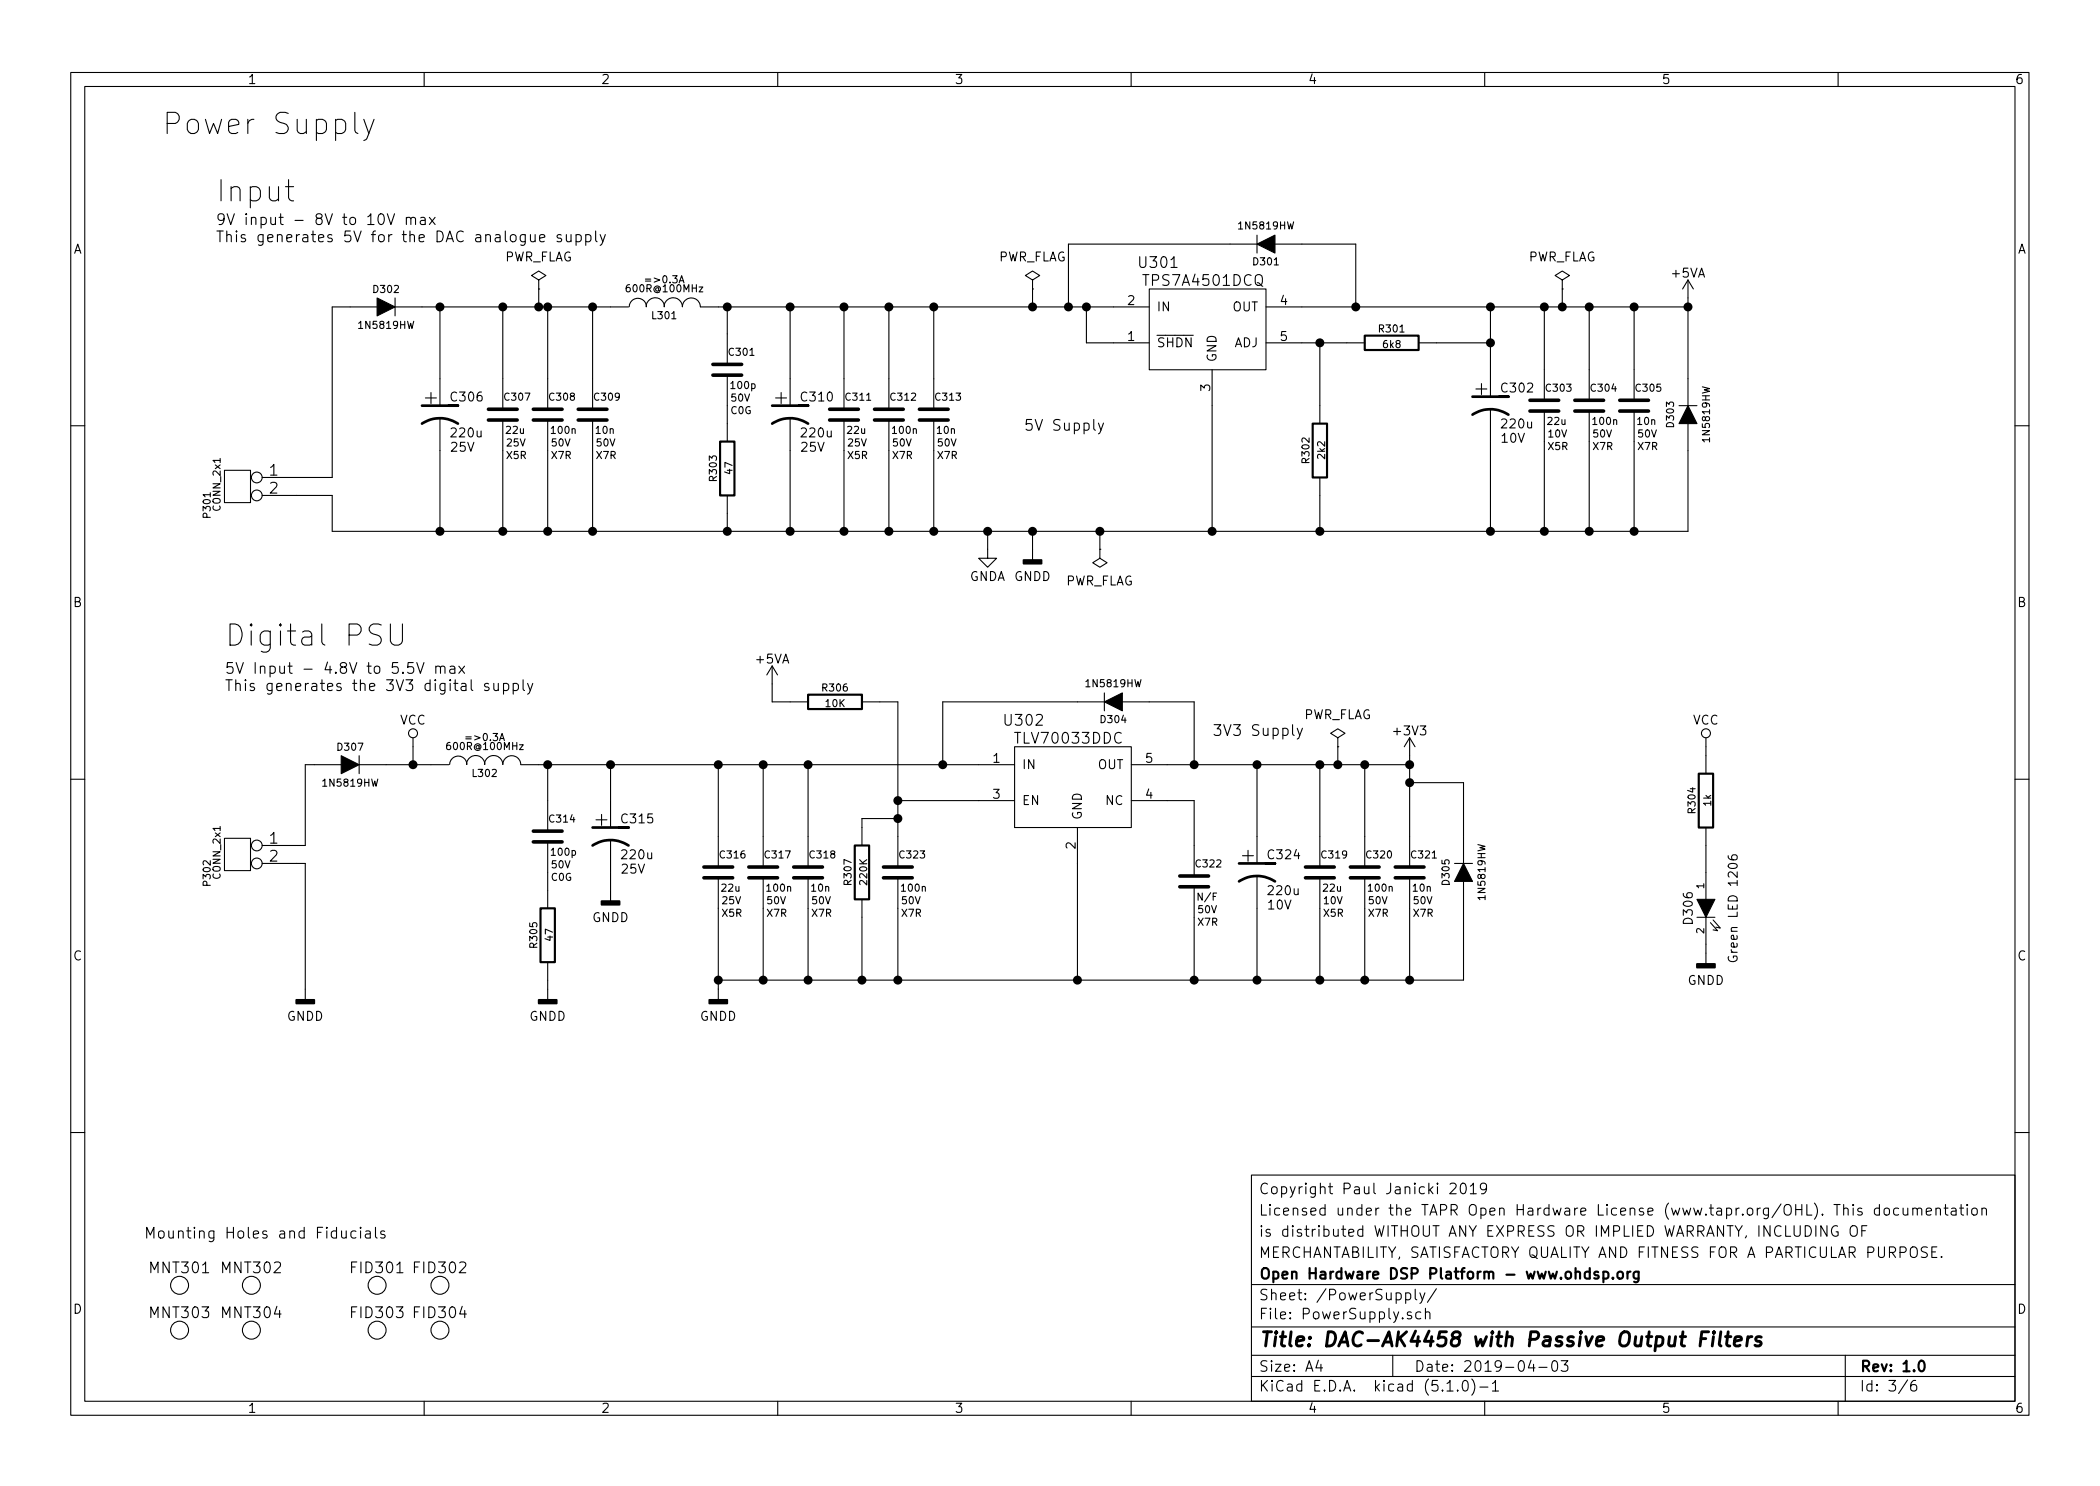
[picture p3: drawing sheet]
EESchema Schematic File Version 4
LIBS:DAC-AK4458-1.0-cache
EELAYER 29 0
EELAYER END
$Descr A4 11693 8268
encoding utf-8
Sheet 3 6
Title "DAC-AK4458 with Passive Output Filters"
Date "2019-04-03"
Rev "1.0"
Comp "Open Hardware DSP Platform - www.ohdsp.org"
Comment1 "MERCHANTABILITY, SATISFACTORY QUALITY AND FITNESS FOR A PARTICULAR PURPOSE."
Comment2 "is distributed WITHOUT ANY EXPRESS OR IMPLIED WARRANTY, INCLUDING OF "
Comment3 "Licensed under the TAPR Open Hardware License (www.tapr.org/OHL). This documentation"
Comment4 "Copyright Paul Janicki 2019"
$EndDescr
$Comp
L power:GNDA #PWR0303
U 1 1
P 5500 3050
F 0 "#PWR0303" H 5500 2800 50  0001 C CNN
F 1 "GNDA" H 5500 2900 50  0000 C CNN
F 2 "" H 5500 3050 60  0000 C CNN
F 3 "" H 5500 3050 60  0000 C CNN
	1    5500 3050
	1    0    0    -1  
$EndComp
$Comp
L power:GNDD #PWR0304
U 1 1
P 5750 3050
F 0 "#PWR0304" H 5750 2800 50  0001 C CNN
F 1 "GNDD" H 5750 2900 50  0000 C CNN
F 2 "" H 5750 3050 60  0000 C CNN
F 3 "" H 5750 3050 60  0000 C CNN
	1    5750 3050
	1    0    0    -1  
$EndComp
$Comp
L power:PWR_FLAG #FLG0302
U 1 1
P 5750 1600
F 0 "#FLG0302" H 5750 1695 50  0001 C CNN
F 1 "PWR_FLAG" H 5750 1780 50  0000 C CNN
F 2 "" H 5750 1600 60  0000 C CNN
F 3 "" H 5750 1600 60  0000 C CNN
	1    5750 1600
	1    0    0    -1  
$EndComp
$Comp
L power:PWR_FLAG #FLG0304
U 1 1
P 6125 3050
F 0 "#FLG0304" H 6125 3145 50  0001 C CNN
F 1 "PWR_FLAG" H 6125 3230 50  0000 C CNN
F 2 "" H 6125 3050 60  0000 C CNN
F 3 "" H 6125 3050 60  0000 C CNN
	1    6125 3050
	-1   0    0    1   
$EndComp
$Comp
L power:GNDD #PWR0309
U 1 1
P 4000 5500
F 0 "#PWR0309" H 4000 5250 50  0001 C CNN
F 1 "GNDD" H 4000 5350 50  0000 C CNN
F 2 "" H 4000 5500 60  0000 C CNN
F 3 "" H 4000 5500 60  0000 C CNN
	1    4000 5500
	1    0    0    -1  
$EndComp
$Comp
L power:GNDD #PWR0311
U 1 1
P 3050 5500
F 0 "#PWR0311" H 3050 5250 50  0001 C CNN
F 1 "GNDD" H 3050 5350 50  0000 C CNN
F 2 "" H 3050 5500 60  0000 C CNN
F 3 "" H 3050 5500 60  0000 C CNN
	1    3050 5500
	1    0    0    -1  
$EndComp
$Comp
L power:GNDD #PWR0308
U 1 1
P 3400 4950
F 0 "#PWR0308" H 3400 4700 50  0001 C CNN
F 1 "GNDD" H 3400 4800 50  0000 C CNN
F 2 "" H 3400 4950 60  0000 C CNN
F 3 "" H 3400 4950 60  0000 C CNN
	1    3400 4950
	1    0    0    -1  
$EndComp
Text Notes 800  6900 0    60   ~ 6
Mounting Holes and Fiducials
$Comp
L power:PWR_FLAG #FLG0303
U 1 1
P 8700 1600
F 0 "#FLG0303" H 8700 1695 50  0001 C CNN
F 1 "PWR_FLAG" H 8700 1780 50  0000 C CNN
F 2 "" H 8700 1600 60  0000 C CNN
F 3 "" H 8700 1600 60  0000 C CNN
	1    8700 1600
	1    0    0    -1  
$EndComp
$Comp
L power:PWR_FLAG #FLG0305
U 1 1
P 7450 4150
F 0 "#FLG0305" H 7450 4245 50  0001 C CNN
F 1 "PWR_FLAG" H 7450 4330 50  0000 C CNN
F 2 "" H 7450 4150 60  0000 C CNN
F 3 "" H 7450 4150 60  0000 C CNN
	1    7450 4150
	1    0    0    -1  
$EndComp
$Comp
L power:GNDD #PWR0310
U 1 1
P 9500 5300
F 0 "#PWR0310" H 9500 5050 50  0001 C CNN
F 1 "GNDD" H 9500 5150 50  0000 C CNN
F 2 "" H 9500 5300 60  0000 C CNN
F 3 "" H 9500 5300 60  0000 C CNN
	1    9500 5300
	1    0    0    -1  
$EndComp
Text Notes 1200 1125 0    118  ~ 6
Input
Text Notes 1250 3600 0    118  ~ 6
Digital PSU
Text Notes 1200 1350 0    60   ~ 6
9V input - 8V to 10V max\nThis generates 5V for the DAC analogue supply
Text Notes 1250 3850 0    60   ~ 6
5V Input - 4.8V to 5.5V max\nThis generates the 3V3 digital supply\n
Text Notes 5700 2400 0    60   ~ 6
5V Supply
Text Notes 6750 4100 0    60   ~ 6
3V3 Supply
$Comp
L MyKiCadLibs-Lib:MNT_HOLE MNT301
U 1 1
P 1000 7150
F 0 "MNT301" H 1000 7250 60  0000 C CNN
F 1 "MNT_HOLE" H 1000 7250 60  0001 C CNN
F 2 "MyKiCadLibs-Footprints:MNT_HOLE_3.2mm" H 1000 7250 60  0001 C CNN
F 3 "" H 1000 7250 60  0000 C CNN
	1    1000 7150
	1    0    0    -1  
$EndComp
$Comp
L MyKiCadLibs-Lib:MNT_HOLE MNT303
U 1 1
P 1000 7400
F 0 "MNT303" H 1000 7500 60  0000 C CNN
F 1 "MNT_HOLE" H 1000 7500 60  0001 C CNN
F 2 "MyKiCadLibs-Footprints:MNT_HOLE_3.2mm" H 1000 7500 60  0001 C CNN
F 3 "" H 1000 7500 60  0000 C CNN
	1    1000 7400
	1    0    0    -1  
$EndComp
$Comp
L MyKiCadLibs-Lib:MNT_HOLE MNT302
U 1 1
P 1400 7150
F 0 "MNT302" H 1400 7250 60  0000 C CNN
F 1 "MNT_HOLE" H 1400 7250 60  0001 C CNN
F 2 "MyKiCadLibs-Footprints:MNT_HOLE_3.2mm" H 1400 7250 60  0001 C CNN
F 3 "" H 1400 7250 60  0000 C CNN
	1    1400 7150
	1    0    0    -1  
$EndComp
$Comp
L MyKiCadLibs-Lib:MNT_HOLE MNT304
U 1 1
P 1400 7400
F 0 "MNT304" H 1400 7500 60  0000 C CNN
F 1 "MNT_HOLE" H 1400 7500 60  0001 C CNN
F 2 "MyKiCadLibs-Footprints:MNT_HOLE_3.2mm" H 1400 7500 60  0001 C CNN
F 3 "" H 1400 7500 60  0000 C CNN
	1    1400 7400
	1    0    0    -1  
$EndComp
$Comp
L MyKiCadLibs-Lib:MNT_HOLE FID301
U 1 1
P 2100 7150
F 0 "FID301" H 2100 7250 60  0000 C CNN
F 1 "MNT_HOLE" H 2100 7250 60  0001 C CNN
F 2 "MyKiCadLibs-Footprints:FID-1MM-3MM" H 2100 7250 60  0001 C CNN
F 3 "" H 2100 7250 60  0000 C CNN
F 4 "Fiducial" H 2100 7150 60  0001 C CNN "Description"
	1    2100 7150
	1    0    0    -1  
$EndComp
$Comp
L MyKiCadLibs-Lib:CONN_2x1 P301
U 1 1
P 1650 2650
F 0 "P301" V 2145 2495 40  0000 C CNN
F 1 "CONN_2x1" V 2090 2610 40  0000 C CNN
F 2 "MyKiCadLibs-Footprints:CONN-2WAY-2.54mm-3.81mm-SPACING" H 1990 2540 60  0001 C CNN
F 3 "" H 1990 2540 60  0000 C CNN
F 4 "2 way screw terminal, 2.54mm to 3.81mm pitch" H 1900 2400 40  0001 C CNN "Description"
	1    1650 2650
	-1   0    0    -1  
$EndComp
$Comp
L MyKiCadLibs-Lib:CP1 C306
U 1 1
P 2450 2300
F 0 "C306" H 2500 2400 50  0000 L CNN
F 1 "220u" H 2500 2200 50  0000 L CNN
F 2 "MyKiCadLibs-Footprints:CAP-TH-D8mmP3.5mm" H 2450 2300 60  0001 C CNN
F 3 "" H 2450 2300 60  0000 C CNN
F 4 "25V" H 2575 2120 50  0000 C CNN "Voltage"
F 5 "3.5mm Pitch, 8mm Diameter" H 2450 2300 60  0001 C CNN "Size"
F 6 "Aluminium electrolytic low impedance capacitor - eg Panasonic FC or FR parts" H 2450 2300 60  0001 C CNN "Description"
	1    2450 2300
	1    0    0    -1  
$EndComp
$Comp
L MyKiCadLibs-Lib:C C307
U 1 1
P 2800 2300
F 0 "C307" H 2800 2400 40  0000 L CNN
F 1 "22u" H 2810 2215 40  0000 L CNN
F 2 "MyKiCadLibs-Footprints:SMD-0805" H 2838 2150 30  0001 C CNN
F 3 "" H 2800 2400 60  0000 C CNN
F 4 "25V" H 2815 2145 40  0000 L CNN "Voltage"
F 5 "X5R" H 2815 2075 40  0000 L CNN "Type"
F 6 "Ceramic capacitor" H 2800 2600 40  0001 L CNN "Description"
F 7 "20%" H 2870 1935 40  0001 C CNN "Tolerance"
F 8 "0805" H 2810 2005 40  0001 L CNN "Size"
	1    2800 2300
	1    0    0    -1  
$EndComp
$Comp
L MyKiCadLibs-Lib:C C308
U 1 1
P 3050 2300
F 0 "C308" H 3050 2400 40  0000 L CNN
F 1 "100n" H 3060 2215 40  0000 L CNN
F 2 "MyKiCadLibs-Footprints:SMD-0805" H 3088 2150 30  0001 C CNN
F 3 "" H 3050 2400 60  0000 C CNN
F 4 "50V" H 3065 2145 40  0000 L CNN "Voltage"
F 5 "X7R" H 3065 2075 40  0000 L CNN "Type"
F 6 "Ceramic capacitor" H 3050 2600 40  0001 L CNN "Description"
F 7 "10%" H 3120 1935 40  0001 C CNN "Tolerance"
F 8 "0805" H 3060 2005 40  0001 L CNN "Size"
	1    3050 2300
	1    0    0    -1  
$EndComp
$Comp
L MyKiCadLibs-Lib:C C309
U 1 1
P 3300 2300
F 0 "C309" H 3300 2400 40  0000 L CNN
F 1 "10n" H 3310 2215 40  0000 L CNN
F 2 "MyKiCadLibs-Footprints:SMD-0805" H 3338 2150 30  0001 C CNN
F 3 "" H 3300 2400 60  0000 C CNN
F 4 "50V" H 3315 2145 40  0000 L CNN "Voltage"
F 5 "X7R" H 3315 2075 40  0000 L CNN "Type"
F 6 "Ceramic capacitor" H 3300 2600 40  0001 L CNN "Description"
F 7 "10%" H 3370 1935 40  0001 C CNN "Tolerance"
F 8 "0805" H 3310 2005 40  0001 L CNN "Size"
	1    3300 2300
	1    0    0    -1  
$EndComp
$Comp
L MyKiCadLibs-Lib:INDUCTOR L301
U 1 1
P 3700 1700
F 0 "L301" V 3650 1700 40  0000 C CNN
F 1 "600R@100MHz" V 3800 1700 40  0000 C CNN
F 2 "MyKiCadLibs-Footprints:SMD-0805" H 3700 1700 60  0001 C CNN
F 3 "" H 3700 1700 60  0000 C CNN
F 4 "=>0.3A" V 3850 1700 40  0000 C CNN "Current"
F 5 "Ferrite bead, current rating 0.3A or higher, 600R@100MHz" V 3900 1750 40  0001 C CNN "Description"
F 6 "0805" V 3955 1700 40  0001 C CNN "Size"
	1    3700 1700
	0    -1   -1   0   
$EndComp
$Comp
L MyKiCadLibs-Lib:CP1 C310
U 1 1
P 4400 2300
F 0 "C310" H 4450 2400 50  0000 L CNN
F 1 "220u" H 4450 2200 50  0000 L CNN
F 2 "MyKiCadLibs-Footprints:CAP-TH-D8mmP3.5mm" H 4400 2300 60  0001 C CNN
F 3 "" H 4400 2300 60  0000 C CNN
F 4 "25V" H 4525 2120 50  0000 C CNN "Voltage"
F 5 "3.5mm Pitch, 8mm Diameter" H 4400 2300 60  0001 C CNN "Size"
F 6 "Aluminium electrolytic low impedance capacitor - eg Panasonic FC or FR parts" H 4400 2300 60  0001 C CNN "Description"
	1    4400 2300
	1    0    0    -1  
$EndComp
$Comp
L MyKiCadLibs-Lib:C C311
U 1 1
P 4700 2300
F 0 "C311" H 4700 2400 40  0000 L CNN
F 1 "22u" H 4710 2215 40  0000 L CNN
F 2 "MyKiCadLibs-Footprints:SMD-0805" H 4738 2150 30  0001 C CNN
F 3 "" H 4700 2400 60  0000 C CNN
F 4 "25V" H 4715 2145 40  0000 L CNN "Voltage"
F 5 "X5R" H 4715 2075 40  0000 L CNN "Type"
F 6 "Ceramic capacitor" H 4700 2600 40  0001 L CNN "Description"
F 7 "20%" H 4770 1935 40  0001 C CNN "Tolerance"
F 8 "0805" H 4710 2005 40  0001 L CNN "Size"
	1    4700 2300
	1    0    0    -1  
$EndComp
$Comp
L MyKiCadLibs-Lib:C C312
U 1 1
P 4950 2300
F 0 "C312" H 4950 2400 40  0000 L CNN
F 1 "100n" H 4960 2215 40  0000 L CNN
F 2 "MyKiCadLibs-Footprints:SMD-0805" H 4988 2150 30  0001 C CNN
F 3 "" H 4950 2400 60  0000 C CNN
F 4 "50V" H 4965 2145 40  0000 L CNN "Voltage"
F 5 "X7R" H 4965 2075 40  0000 L CNN "Type"
F 6 "Ceramic capacitor" H 4950 2600 40  0001 L CNN "Description"
F 7 "10%" H 5020 1935 40  0001 C CNN "Tolerance"
F 8 "0805" H 4960 2005 40  0001 L CNN "Size"
	1    4950 2300
	1    0    0    -1  
$EndComp
$Comp
L MyKiCadLibs-Lib:C C313
U 1 1
P 5200 2300
F 0 "C313" H 5200 2400 40  0000 L CNN
F 1 "10n" H 5210 2215 40  0000 L CNN
F 2 "MyKiCadLibs-Footprints:SMD-0805" H 5238 2150 30  0001 C CNN
F 3 "" H 5200 2400 60  0000 C CNN
F 4 "50V" H 5215 2145 40  0000 L CNN "Voltage"
F 5 "X7R" H 5215 2075 40  0000 L CNN "Type"
F 6 "Ceramic capacitor" H 5200 2600 40  0001 L CNN "Description"
F 7 "10%" H 5270 1935 40  0001 C CNN "Tolerance"
F 8 "0805" H 5210 2005 40  0001 L CNN "Size"
	1    5200 2300
	1    0    0    -1  
$EndComp
$Comp
L MyKiCadLibs-Lib:C C301
U 1 1
P 4050 2050
F 0 "C301" H 4050 2150 40  0000 L CNN
F 1 "100p" H 4060 1965 40  0000 L CNN
F 2 "MyKiCadLibs-Footprints:SMD-0805" H 4088 1900 30  0001 C CNN
F 3 "" H 4050 2150 60  0000 C CNN
F 4 "50V" H 4065 1895 40  0000 L CNN "Voltage"
F 5 "C0G" H 4065 1825 40  0000 L CNN "Type"
F 6 "Ceramic capacitor" H 4050 2350 40  0001 L CNN "Description"
F 7 "5%" H 4120 1685 40  0001 C CNN "Tolerance"
F 8 "0805" H 4060 1755 40  0001 L CNN "Size"
	1    4050 2050
	1    0    0    -1  
$EndComp
$Comp
L MyKiCadLibs-Lib:R R303
U 1 1
P 4050 2600
F 0 "R303" V 3970 2600 40  0000 C CNN
F 1 "47" V 4057 2601 40  0000 C CNN
F 2 "MyKiCadLibs-Footprints:SMD-0805" V 3980 2600 30  0001 C CNN
F 3 "" V 3970 2600 30  0000 C CNN
F 4 "100mW" V 4150 2600 40  0001 C CNN "Power"
F 5 "Thick or thin film resistor" V 4295 2600 40  0001 C CNN "Description"
F 6 "0805" V 4225 2600 40  0001 C CNN "Size"
F 7 "1%" V 4375 2600 40  0001 C CNN "Tolerance"
	1    4050 2600
	1    0    0    -1  
$EndComp
$Comp
L MyKiCadLibs-Lib:C C304
U 1 1
P 8850 2250
F 0 "C304" H 8850 2350 40  0000 L CNN
F 1 "100n" H 8860 2165 40  0000 L CNN
F 2 "MyKiCadLibs-Footprints:SMD-0805" H 8888 2100 30  0001 C CNN
F 3 "" H 8850 2350 60  0000 C CNN
F 4 "50V" H 8865 2095 40  0000 L CNN "Voltage"
F 5 "X7R" H 8865 2025 40  0000 L CNN "Type"
F 6 "Ceramic capacitor" H 8850 2550 40  0001 L CNN "Description"
F 7 "10%" H 8920 1885 40  0001 C CNN "Tolerance"
F 8 "0805" H 8860 1955 40  0001 L CNN "Size"
	1    8850 2250
	1    0    0    -1  
$EndComp
$Comp
L MyKiCadLibs-Lib:C C305
U 1 1
P 9100 2250
F 0 "C305" H 9100 2350 40  0000 L CNN
F 1 "10n" H 9110 2165 40  0000 L CNN
F 2 "MyKiCadLibs-Footprints:SMD-0805" H 9138 2100 30  0001 C CNN
F 3 "" H 9100 2350 60  0000 C CNN
F 4 "50V" H 9115 2095 40  0000 L CNN "Voltage"
F 5 "X7R" H 9115 2025 40  0000 L CNN "Type"
F 6 "Ceramic capacitor" H 9100 2550 40  0001 L CNN "Description"
F 7 "10%" H 9170 1885 40  0001 C CNN "Tolerance"
F 8 "0805" H 9110 1955 40  0001 L CNN "Size"
	1    9100 2250
	1    0    0    -1  
$EndComp
$Comp
L MyKiCadLibs-Lib:CP1 C302
U 1 1
P 8300 2250
F 0 "C302" H 8350 2350 50  0000 L CNN
F 1 "220u" H 8350 2150 50  0000 L CNN
F 2 "MyKiCadLibs-Footprints:CAP-TH-D6.3mmP2.5mm" H 8300 2250 60  0001 C CNN
F 3 "" H 8300 2250 60  0000 C CNN
F 4 "10V" H 8425 2070 50  0000 C CNN "Voltage"
F 5 "2.5mm Pitch, 6.3mm Diameter" H 8300 2250 60  0001 C CNN "Size"
F 6 "Aluminium electrolytic low impedance capacitor - eg Panasonic FC or FR parts" H 8300 2250 60  0001 C CNN "Description"
	1    8300 2250
	1    0    0    -1  
$EndComp
$Comp
L MyKiCadLibs-Lib:LED D306
U 1 1
P 9500 5050
F 0 "D306" H 9500 5150 50  0000 C CNN
F 1 "Green LED 1206" H 9500 4900 50  0000 C CNN
F 2 "MyKiCadLibs-Footprints:SMD-1206" H 9500 5050 60  0001 C CNN
F 3 "" H 9500 5050 60  0000 C CNN
F 4 "Green LED - SMD - Vf 1.8V to 2.2V" H 9500 5050 60  0001 C CNN "Description"
F 5 "1206" H 9500 5050 60  0001 C CNN "Size"
	1    9500 5050
	0    -1   1    0   
$EndComp
$Comp
L MyKiCadLibs-Lib:CP1 C315
U 1 1
P 3400 4650
F 0 "C315" H 3450 4750 50  0000 L CNN
F 1 "220u" H 3450 4550 50  0000 L CNN
F 2 "MyKiCadLibs-Footprints:CAP-TH-D8mmP3.5mm" H 3400 4650 60  0001 C CNN
F 3 "" H 3400 4650 60  0000 C CNN
F 4 "25V" H 3525 4470 50  0000 C CNN "Voltage"
F 5 "3.5mm Pitch, 8mm Diameter" H 3400 4650 60  0001 C CNN "Size"
F 6 "Aluminium electrolytic low impedance capacitor - eg Panasonic FC or FR parts" H 3400 4650 60  0001 C CNN "Description"
	1    3400 4650
	1    0    0    -1  
$EndComp
$Comp
L MyKiCadLibs-Lib:C C314
U 1 1
P 3050 4650
F 0 "C314" H 3050 4750 40  0000 L CNN
F 1 "100p" H 3060 4565 40  0000 L CNN
F 2 "MyKiCadLibs-Footprints:SMD-0805" H 3088 4500 30  0001 C CNN
F 3 "" H 3050 4750 60  0000 C CNN
F 4 "50V" H 3065 4495 40  0000 L CNN "Voltage"
F 5 "C0G" H 3065 4425 40  0000 L CNN "Type"
F 6 "Ceramic capacitor" H 3050 4950 40  0001 L CNN "Description"
F 7 "5%" H 3120 4285 40  0001 C CNN "Tolerance"
F 8 "0805" H 3060 4355 40  0001 L CNN "Size"
	1    3050 4650
	1    0    0    -1  
$EndComp
$Comp
L MyKiCadLibs-Lib:R R305
U 1 1
P 3050 5200
F 0 "R305" V 2970 5200 40  0000 C CNN
F 1 "47" V 3057 5201 40  0000 C CNN
F 2 "MyKiCadLibs-Footprints:SMD-0805" V 2980 5200 30  0001 C CNN
F 3 "" V 2970 5200 30  0000 C CNN
F 4 "100mW" V 3150 5200 40  0001 C CNN "Power"
F 5 "Thick or thin film resistor" V 3295 5200 40  0001 C CNN "Description"
F 6 "0805" V 3225 5200 40  0001 C CNN "Size"
F 7 "1%" V 3375 5200 40  0001 C CNN "Tolerance"
	1    3050 5200
	1    0    0    -1  
$EndComp
$Comp
L MyKiCadLibs-Lib:INDUCTOR L302
U 1 1
P 2700 4250
F 0 "L302" V 2650 4250 40  0000 C CNN
F 1 "600R@100MHz" V 2800 4250 40  0000 C CNN
F 2 "MyKiCadLibs-Footprints:SMD-0805" H 2700 4250 60  0001 C CNN
F 3 "" H 2700 4250 60  0000 C CNN
F 4 "=>0.3A" V 2850 4250 40  0000 C CNN "Current"
F 5 "Ferrite bead, current rating 0.3A or higher, 600R@100MHz" V 2900 4300 40  0001 C CNN "Description"
F 6 "0805" V 2955 4250 40  0001 C CNN "Size"
	1    2700 4250
	0    -1   -1   0   
$EndComp
$Comp
L MyKiCadLibs-Lib:C C316
U 1 1
P 4000 4850
F 0 "C316" H 4000 4950 40  0000 L CNN
F 1 "22u" H 4010 4765 40  0000 L CNN
F 2 "MyKiCadLibs-Footprints:SMD-0805" H 4038 4700 30  0001 C CNN
F 3 "" H 4000 4950 60  0000 C CNN
F 4 "25V" H 4015 4695 40  0000 L CNN "Voltage"
F 5 "X5R" H 4015 4625 40  0000 L CNN "Type"
F 6 "Ceramic capacitor" H 4000 5150 40  0001 L CNN "Description"
F 7 "20%" H 4070 4485 40  0001 C CNN "Tolerance"
F 8 "0805" H 4010 4555 40  0001 L CNN "Size"
	1    4000 4850
	1    0    0    -1  
$EndComp
$Comp
L MyKiCadLibs-Lib:C C317
U 1 1
P 4250 4850
F 0 "C317" H 4250 4950 40  0000 L CNN
F 1 "100n" H 4260 4765 40  0000 L CNN
F 2 "MyKiCadLibs-Footprints:SMD-0805" H 4288 4700 30  0001 C CNN
F 3 "" H 4250 4950 60  0000 C CNN
F 4 "50V" H 4265 4695 40  0000 L CNN "Voltage"
F 5 "X7R" H 4265 4625 40  0000 L CNN "Type"
F 6 "Ceramic capacitor" H 4250 5150 40  0001 L CNN "Description"
F 7 "10%" H 4320 4485 40  0001 C CNN "Tolerance"
F 8 "0805" H 4260 4555 40  0001 L CNN "Size"
	1    4250 4850
	1    0    0    -1  
$EndComp
$Comp
L MyKiCadLibs-Lib:C C318
U 1 1
P 4500 4850
F 0 "C318" H 4500 4950 40  0000 L CNN
F 1 "10n" H 4510 4765 40  0000 L CNN
F 2 "MyKiCadLibs-Footprints:SMD-0805" H 4538 4700 30  0001 C CNN
F 3 "" H 4500 4950 60  0000 C CNN
F 4 "50V" H 4515 4695 40  0000 L CNN "Voltage"
F 5 "X7R" H 4515 4625 40  0000 L CNN "Type"
F 6 "Ceramic capacitor" H 4500 5150 40  0001 L CNN "Description"
F 7 "10%" H 4570 4485 40  0001 C CNN "Tolerance"
F 8 "0805" H 4510 4555 40  0001 L CNN "Size"
	1    4500 4850
	1    0    0    -1  
$EndComp
$Comp
L MyKiCadLibs-Lib:C C319
U 1 1
P 7350 4850
F 0 "C319" H 7350 4950 40  0000 L CNN
F 1 "22u" H 7360 4765 40  0000 L CNN
F 2 "MyKiCadLibs-Footprints:SMD-0805" H 7388 4700 30  0001 C CNN
F 3 "" H 7350 4950 60  0000 C CNN
F 4 "10V" H 7365 4695 40  0000 L CNN "Voltage"
F 5 "X5R" H 7365 4625 40  0000 L CNN "Type"
F 6 "Ceramic capacitor" H 7350 5150 40  0001 L CNN "Description"
F 7 "20%" H 7420 4485 40  0001 C CNN "Tolerance"
F 8 "0805" H 7360 4555 40  0001 L CNN "Size"
	1    7350 4850
	1    0    0    -1  
$EndComp
$Comp
L MyKiCadLibs-Lib:C C320
U 1 1
P 7600 4850
F 0 "C320" H 7600 4950 40  0000 L CNN
F 1 "100n" H 7610 4765 40  0000 L CNN
F 2 "MyKiCadLibs-Footprints:SMD-0805" H 7638 4700 30  0001 C CNN
F 3 "" H 7600 4950 60  0000 C CNN
F 4 "50V" H 7615 4695 40  0000 L CNN "Voltage"
F 5 "X7R" H 7615 4625 40  0000 L CNN "Type"
F 6 "Ceramic capacitor" H 7600 5150 40  0001 L CNN "Description"
F 7 "10%" H 7670 4485 40  0001 C CNN "Tolerance"
F 8 "0805" H 7610 4555 40  0001 L CNN "Size"
	1    7600 4850
	1    0    0    -1  
$EndComp
$Comp
L MyKiCadLibs-Lib:C C321
U 1 1
P 7850 4850
F 0 "C321" H 7850 4950 40  0000 L CNN
F 1 "10n" H 7860 4765 40  0000 L CNN
F 2 "MyKiCadLibs-Footprints:SMD-0805" H 7888 4700 30  0001 C CNN
F 3 "" H 7850 4950 60  0000 C CNN
F 4 "50V" H 7865 4695 40  0000 L CNN "Voltage"
F 5 "X7R" H 7865 4625 40  0000 L CNN "Type"
F 6 "Ceramic capacitor" H 7850 5150 40  0001 L CNN "Description"
F 7 "10%" H 7920 4485 40  0001 C CNN "Tolerance"
F 8 "0805" H 7860 4555 40  0001 L CNN "Size"
	1    7850 4850
	1    0    0    -1  
$EndComp
$Comp
L MyKiCadLibs-Lib:R R301
U 1 1
P 7750 1900
F 0 "R301" V 7670 1900 40  0000 C CNN
F 1 "6k8" V 7757 1901 40  0000 C CNN
F 2 "MyKiCadLibs-Footprints:SMD-0805" V 7680 1900 30  0001 C CNN
F 3 "" V 7670 1900 30  0000 C CNN
F 4 "100mW" V 7850 1900 40  0001 C CNN "Power"
F 5 "Thick or thin film resistor" V 7995 1900 40  0001 C CNN "Description"
F 6 "0805" V 7925 1900 40  0001 C CNN "Size"
F 7 "1%" V 8075 1900 40  0001 C CNN "Tolerance"
	1    7750 1900
	0    1    1    0   
$EndComp
$Comp
L MyKiCadLibs-Lib:R R304
U 1 1
P 9500 4450
F 0 "R304" V 9420 4450 40  0000 C CNN
F 1 "1k" V 9507 4451 40  0000 C CNN
F 2 "MyKiCadLibs-Footprints:SMD-0805" V 9430 4450 30  0001 C CNN
F 3 "" V 9420 4450 30  0000 C CNN
F 4 "100mW" V 9600 4450 40  0001 C CNN "Power"
F 5 "Thick or thin film resistor" V 9745 4450 40  0001 C CNN "Description"
F 6 "0805" V 9675 4450 40  0001 C CNN "Size"
F 7 "1%" V 9825 4450 40  0001 C CNN "Tolerance"
	1    9500 4450
	1    0    0    -1  
$EndComp
$Comp
L MyKiCadLibs-Lib:MNT_HOLE FID302
U 1 1
P 2450 7150
F 0 "FID302" H 2450 7250 60  0000 C CNN
F 1 "MNT_HOLE" H 2450 7250 60  0001 C CNN
F 2 "MyKiCadLibs-Footprints:FID-1MM-3MM" H 2450 7250 60  0001 C CNN
F 3 "" H 2450 7250 60  0000 C CNN
F 4 "Fiducial" H 2450 7150 60  0001 C CNN "Description"
	1    2450 7150
	1    0    0    -1  
$EndComp
$Comp
L MyKiCadLibs-Lib:MNT_HOLE FID303
U 1 1
P 2100 7400
F 0 "FID303" H 2100 7500 60  0000 C CNN
F 1 "MNT_HOLE" H 2100 7500 60  0001 C CNN
F 2 "MyKiCadLibs-Footprints:FID-1MM-3MM" H 2100 7500 60  0001 C CNN
F 3 "" H 2100 7500 60  0000 C CNN
F 4 "Fiducial" H 2100 7400 60  0001 C CNN "Description"
	1    2100 7400
	1    0    0    -1  
$EndComp
$Comp
L MyKiCadLibs-Lib:MNT_HOLE FID304
U 1 1
P 2450 7400
F 0 "FID304" H 2450 7500 60  0000 C CNN
F 1 "MNT_HOLE" H 2450 7500 60  0001 C CNN
F 2 "MyKiCadLibs-Footprints:FID-1MM-3MM" H 2450 7500 60  0001 C CNN
F 3 "" H 2450 7500 60  0000 C CNN
F 4 "Fiducial" H 2450 7400 60  0001 C CNN "Description"
	1    2450 7400
	1    0    0    -1  
$EndComp
Text Notes 900  750  0    118  ~ 6
Power Supply
$Comp
L MyKiCadLibs-Lib:R R302
U 1 1
P 7350 2500
F 0 "R302" V 7270 2500 40  0000 C CNN
F 1 "2k2" V 7357 2501 40  0000 C CNN
F 2 "MyKiCadLibs-Footprints:SMD-0805" V 7280 2500 30  0001 C CNN
F 3 "" V 7270 2500 30  0000 C CNN
F 4 "100mW" V 7450 2500 40  0001 C CNN "Power"
F 5 "Thick or thin film resistor" V 7595 2500 40  0001 C CNN "Description"
F 6 "0805" V 7525 2500 40  0001 C CNN "Size"
F 7 "1%" V 7675 2500 40  0001 C CNN "Tolerance"
	1    7350 2500
	1    0    0    -1  
$EndComp
$Comp
L power:+3V3 #PWR0307
U 1 1
P 7850 4200
F 0 "#PWR0307" H 7850 4050 50  0001 C CNN
F 1 "+3V3" H 7850 4340 50  0000 C CNN
F 2 "" H 7850 4200 50  0001 C CNN
F 3 "" H 7850 4200 50  0001 C CNN
	1    7850 4200
	1    0    0    -1  
$EndComp
$Comp
L power:+5VA #PWR0302
U 1 1
P 9400 1650
F 0 "#PWR0302" H 9400 1500 50  0001 C CNN
F 1 "+5VA" H 9400 1790 50  0000 C CNN
F 2 "" H 9400 1650 50  0001 C CNN
F 3 "" H 9400 1650 50  0001 C CNN
	1    9400 1650
	1    0    0    -1  
$EndComp
$Comp
L MyKiCadLibs-Lib:IC-REG-POS-TPS7A45xx U301
U 1 1
P 6200 1700
F 0 "U301" H 6450 1950 60  0000 C CNN
F 1 "TPS7A4501DCQ" H 6700 1850 60  0000 C CNN
F 2 "MyKiCadLibs-Footprints:IC-SOT223-6" H 6200 1700 60  0001 C CNN
F 3 "" H 6200 1700 60  0000 C CNN
F 4 "TI TPS7A4501DCQ Regulator" H 6200 1700 60  0001 C CNN "Description"
	1    6200 1700
	1    0    0    -1  
$EndComp
$Comp
L MyKiCadLibs-Lib:C C303
U 1 1
P 8600 2250
F 0 "C303" H 8600 2350 40  0000 L CNN
F 1 "22u" H 8610 2165 40  0000 L CNN
F 2 "MyKiCadLibs-Footprints:SMD-0805" H 8638 2100 30  0001 C CNN
F 3 "" H 8600 2350 60  0000 C CNN
F 4 "10V" H 8615 2095 40  0000 L CNN "Voltage"
F 5 "X5R" H 8615 2025 40  0000 L CNN "Type"
F 6 "Ceramic capacitor" H 8600 2550 40  0001 L CNN "Description"
F 7 "20%" H 8670 1885 40  0001 C CNN "Tolerance"
F 8 "0805" H 8610 1955 40  0001 L CNN "Size"
	1    8600 2250
	1    0    0    -1  
$EndComp
$Comp
L MyKiCadLibs-Lib:DIODE D305
U 1 1
P 8150 4850
F 0 "D305" H 8150 4950 40  0000 C CNN
F 1 "1N5819HW" H 8150 4750 40  0000 C CNN
F 2 "MyKiCadLibs-Footprints:DIODE-SOD-123" H 8150 4850 60  0001 C CNN
F 3 "" H 8150 4850 60  0000 C CNN
F 4 "1A 40V Schottky Rectifier - SOD-123" H 8150 4850 60  0001 C CNN "Description"
	1    8150 4850
	0    -1   -1   0   
$EndComp
$Comp
L MyKiCadLibs-Lib:DIODE D304
U 1 1
P 6200 3900
F 0 "D304" H 6200 4000 40  0000 C CNN
F 1 "1N5819HW" H 6200 3800 40  0000 C CNN
F 2 "MyKiCadLibs-Footprints:DIODE-SOD-123" H 6200 3900 60  0001 C CNN
F 3 "" H 6200 3900 60  0000 C CNN
F 4 "1A 40V Schottky Rectifier - SOD-123" H 6200 3900 60  0001 C CNN "Description"
	1    6200 3900
	-1   0    0    1   
$EndComp
$Comp
L MyKiCadLibs-Lib:DIODE D303
U 1 1
P 9400 2300
F 0 "D303" H 9400 2400 40  0000 C CNN
F 1 "1N5819HW" H 9400 2200 40  0000 C CNN
F 2 "MyKiCadLibs-Footprints:DIODE-SOD-123" H 9400 2300 60  0001 C CNN
F 3 "" H 9400 2300 60  0000 C CNN
F 4 "1A 40V Schottky Rectifier - SOD-123" H 9400 2300 60  0001 C CNN "Description"
	1    9400 2300
	0    -1   -1   0   
$EndComp
$Comp
L MyKiCadLibs-Lib:DIODE D301
U 1 1
P 7050 1350
F 0 "D301" H 7050 1450 40  0000 C CNN
F 1 "1N5819HW" H 7050 1250 40  0000 C CNN
F 2 "MyKiCadLibs-Footprints:DIODE-SOD-123" H 7050 1350 60  0001 C CNN
F 3 "" H 7050 1350 60  0000 C CNN
F 4 "1A 40V Schottky Rectifier - SOD-123" H 7050 1350 60  0001 C CNN "Description"
	1    7050 1350
	-1   0    0    1   
$EndComp
$Comp
L MyKiCadLibs-Lib:DIODE D302
U 1 1
P 2150 1700
F 0 "D302" H 2150 1800 40  0000 C CNN
F 1 "1N5819HW" H 2150 1600 40  0000 C CNN
F 2 "MyKiCadLibs-Footprints:DIODE-SOD-123" H 2150 1700 60  0001 C CNN
F 3 "" H 2150 1700 60  0000 C CNN
F 4 "1A 40V Schottky Rectifier - SOD-123" H 2150 1700 60  0001 C CNN "Description"
	1    2150 1700
	1    0    0    -1  
$EndComp
Connection ~ 4950 2950
Wire Wire Line
	4950 2950 4950 2500
Connection ~ 4400 2950
Wire Wire Line
	4400 2950 4400 2500
Connection ~ 4400 1700
Wire Wire Line
	4950 1700 4950 2100
Wire Wire Line
	4400 1700 4400 2100
Wire Wire Line
	2350 1700 2450 1700
Wire Wire Line
	5750 1700 5750 1600
Wire Wire Line
	1850 2650 1850 1700
Wire Wire Line
	1650 2650 1850 2650
Connection ~ 5750 2950
Wire Wire Line
	6125 2950 6125 3050
Connection ~ 5500 2950
Wire Wire Line
	5750 2950 5750 3050
Wire Wire Line
	5500 2950 5500 3050
Wire Wire Line
	1850 2750 1850 2950
Wire Wire Line
	1650 2750 1850 2750
Wire Wire Line
	4050 2950 4050 2850
Wire Wire Line
	4050 1850 4050 1700
Connection ~ 4050 1700
Connection ~ 4050 2950
Connection ~ 4950 1700
Wire Wire Line
	3050 2950 3050 2500
Wire Wire Line
	2450 2950 2450 2500
Wire Wire Line
	3050 1700 3050 2100
Wire Wire Line
	2450 1700 2450 2100
Wire Wire Line
	3300 2950 3300 2500
Wire Wire Line
	3300 1700 3300 2100
Connection ~ 2450 2950
Connection ~ 3050 2950
Connection ~ 3300 2950
Connection ~ 2450 1700
Connection ~ 3050 1700
Connection ~ 3300 1700
Wire Wire Line
	3000 4250 3050 4250
Wire Wire Line
	4500 4250 4500 4650
Wire Wire Line
	4250 4650 4250 4250
Connection ~ 4500 4250
Connection ~ 4250 4250
Wire Wire Line
	4250 5450 4250 5050
Wire Wire Line
	4500 5450 4500 5050
Connection ~ 4250 5450
Connection ~ 4500 5450
Wire Wire Line
	4000 4650 4000 4250
Wire Wire Line
	4000 5050 4000 5450
Wire Wire Line
	6500 4250 6650 4250
Wire Wire Line
	7350 4250 7350 4650
Wire Wire Line
	7600 4250 7600 4650
Connection ~ 7350 4250
Wire Wire Line
	7850 4200 7850 4250
Connection ~ 7600 4250
Wire Wire Line
	7350 5450 7350 5050
Wire Wire Line
	7600 5450 7600 5050
Connection ~ 7350 5450
Wire Wire Line
	7850 5450 7850 5050
Connection ~ 7600 5450
Connection ~ 7850 4250
Wire Wire Line
	4000 1700 4050 1700
Wire Wire Line
	3050 5450 3050 5500
Wire Wire Line
	3050 4250 3050 4450
Connection ~ 3050 4250
Wire Wire Line
	7250 1700 7550 1700
Wire Wire Line
	8300 1700 8300 1900
Connection ~ 8300 1700
Wire Wire Line
	8850 1700 8850 2050
Wire Wire Line
	9400 1650 9400 1700
Connection ~ 8850 1700
Wire Wire Line
	1850 2950 2450 2950
Wire Wire Line
	1850 1700 1950 1700
Connection ~ 4000 4250
Connection ~ 4000 5450
Wire Wire Line
	5200 2100 5200 1700
Connection ~ 5200 1700
Wire Wire Line
	5200 2500 5200 2950
Connection ~ 5200 2950
Connection ~ 5750 1700
Connection ~ 6125 2950
Wire Wire Line
	8300 2450 8300 2950
Connection ~ 8300 2950
Wire Wire Line
	8850 2950 8850 2450
Wire Wire Line
	9100 2950 9100 2450
Connection ~ 8850 2950
Wire Wire Line
	3400 4950 3400 4850
Wire Wire Line
	3400 4450 3400 4250
Connection ~ 3400 4250
Wire Wire Line
	4700 2100 4700 1700
Connection ~ 4700 1700
Wire Wire Line
	4700 2500 4700 2950
Connection ~ 4700 2950
Wire Wire Line
	2800 2100 2800 1700
Wire Wire Line
	2800 2500 2800 2950
Connection ~ 2800 1700
Connection ~ 2800 2950
Connection ~ 7850 4350
Wire Wire Line
	8700 1600 8700 1700
Connection ~ 8700 1700
Wire Wire Line
	7450 4150 7450 4250
Connection ~ 7450 4250
Wire Wire Line
	6850 1350 5950 1350
Wire Wire Line
	5950 1350 5950 1700
Connection ~ 5950 1700
Wire Wire Line
	7250 1350 7550 1350
Wire Wire Line
	7550 1350 7550 1700
Connection ~ 7550 1700
Wire Wire Line
	9100 2050 9100 1700
Connection ~ 9100 1700
Wire Wire Line
	9400 2950 9400 2500
Connection ~ 9100 2950
Wire Wire Line
	6000 3900 5250 3900
Wire Wire Line
	5250 3900 5250 4250
Connection ~ 5250 4250
Wire Wire Line
	6400 3900 6650 3900
Wire Wire Line
	6650 3900 6650 4250
Connection ~ 6650 4250
Wire Wire Line
	8150 4650 8150 4350
Wire Wire Line
	8150 5450 8150 5050
Connection ~ 7850 5450
Wire Wire Line
	9500 4700 9500 4850
Wire Wire Line
	9500 5300 9500 5250
Wire Wire Line
	9500 4150 9500 4200
Wire Wire Line
	4050 2250 4050 2350
Wire Wire Line
	3050 4850 3050 4950
Wire Wire Line
	4000 5450 4250 5450
Wire Wire Line
	6000 4800 6000 5450
Connection ~ 6000 5450
Wire Wire Line
	6750 2250 6750 2950
Connection ~ 6750 2950
Wire Wire Line
	6200 1900 6050 1900
Wire Wire Line
	6050 1900 6050 1700
Connection ~ 6050 1700
Wire Wire Line
	7350 1900 7350 2250
Wire Wire Line
	7250 1900 7350 1900
Wire Wire Line
	7350 2750 7350 2950
Connection ~ 7350 2950
Wire Wire Line
	8600 2050 8600 1700
Connection ~ 8600 1700
Wire Wire Line
	8600 2450 8600 2950
Connection ~ 8600 2950
Connection ~ 7350 1900
Wire Wire Line
	8000 1900 8300 1900
Connection ~ 8300 1900
Wire Wire Line
	6500 4450 6650 4450
Connection ~ 6650 5450
$Comp
L MyKiCadLibs-Lib:C C322
U 1 1
P 6650 4900
F 0 "C322" H 6650 5000 40  0000 L CNN
F 1 "N/F" H 6660 4815 40  0000 L CNN
F 2 "MyKiCadLibs-Footprints:SMD-0805" H 6688 4750 30  0001 C CNN
F 3 "" H 6650 5000 60  0000 C CNN
F 4 "50V" H 6665 4745 40  0000 L CNN "Voltage"
F 5 "X7R" H 6665 4675 40  0000 L CNN "Type"
F 6 "Ceramic capacitor - NOT FITTED" H 6650 5200 40  0001 L CNN "Description"
F 7 "10%" H 6720 4535 40  0001 C CNN "Tolerance"
F 8 "0805" H 6660 4605 40  0001 L CNN "Size"
	1    6650 4900
	1    0    0    -1  
$EndComp
Wire Wire Line
	6650 4450 6650 4700
Wire Wire Line
	6650 5100 6650 5450
Wire Wire Line
	8150 4350 7850 4350
Connection ~ 9400 1700
$Comp
L MyKiCadLibs-Lib:IC-REG-POS-TLV700 U302
U 1 1
P 5450 4250
F 0 "U302" H 5700 4500 60  0000 C CNN
F 1 "TLV70033DDC" H 5950 4400 60  0000 C CNN
F 2 "MyKiCadLibs-Footprints:IC-SOT23-5" H 6950 3850 60  0001 C CNN
F 3 "" H 5450 4250 60  0000 C CNN
F 4 "TLV700 200-mA, Low-IQ, Low-Dropout Regulator" H 7250 3750 60  0001 C CNN "Description"
	1    5450 4250
	1    0    0    -1  
$EndComp
$Comp
L power:VCC #PWR0301
U 1 1
P 2300 4150
F 0 "#PWR0301" H 2300 4000 50  0001 C CNN
F 1 "VCC" H 2300 4300 50  0000 C CNN
F 2 "" H 2300 4150 50  0001 C CNN
F 3 "" H 2300 4150 50  0001 C CNN
	1    2300 4150
	1    0    0    -1  
$EndComp
Wire Wire Line
	2300 4150 2300 4250
$Comp
L power:PWR_FLAG #FLG0301
U 1 1
P 3000 1600
F 0 "#FLG0301" H 3000 1695 50  0001 C CNN
F 1 "PWR_FLAG" H 3000 1780 50  0000 C CNN
F 2 "" H 3000 1600 60  0000 C CNN
F 3 "" H 3000 1600 60  0000 C CNN
	1    3000 1600
	1    0    0    -1  
$EndComp
Wire Wire Line
	3000 1600 3000 1700
Connection ~ 3000 1700
$Comp
L power:VCC #PWR0306
U 1 1
P 9500 4150
F 0 "#PWR0306" H 9500 4000 50  0001 C CNN
F 1 "VCC" H 9500 4300 50  0000 C CNN
F 2 "" H 9500 4150 50  0001 C CNN
F 3 "" H 9500 4150 50  0001 C CNN
	1    9500 4150
	1    0    0    -1  
$EndComp
$Comp
L MyKiCadLibs-Lib:CP1 C324
U 1 1
P 7000 4850
F 0 "C324" H 7050 4950 50  0000 L CNN
F 1 "220u" H 7050 4750 50  0000 L CNN
F 2 "MyKiCadLibs-Footprints:CAP-TH-D6.3mmP2.5mm" H 7000 4850 60  0001 C CNN
F 3 "" H 7000 4850 60  0000 C CNN
F 4 "10V" H 7125 4670 50  0000 C CNN "Voltage"
F 5 "2.5mm Pitch, 6.3mm Diameter" H 7000 4850 60  0001 C CNN "Size"
F 6 "Aluminium electrolytic low impedance capacitor - eg Panasonic FC or FR parts" H 7000 4850 60  0001 C CNN "Description"
	1    7000 4850
	1    0    0    -1  
$EndComp
Wire Wire Line
	7000 4650 7000 4250
Connection ~ 7000 4250
Wire Wire Line
	7000 5050 7000 5450
Connection ~ 7000 5450
Wire Wire Line
	4950 2950 5200 2950
Wire Wire Line
	4400 2950 4700 2950
Wire Wire Line
	4400 1700 4700 1700
Wire Wire Line
	5750 2950 6125 2950
Wire Wire Line
	5500 2950 5750 2950
Wire Wire Line
	4050 1700 4400 1700
Wire Wire Line
	4050 2950 4400 2950
Wire Wire Line
	4950 1700 5200 1700
Wire Wire Line
	2450 2950 2800 2950
Wire Wire Line
	3050 2950 3300 2950
Wire Wire Line
	3300 2950 4050 2950
Wire Wire Line
	3050 1700 3300 1700
Wire Wire Line
	3300 1700 3400 1700
Wire Wire Line
	4500 4250 5250 4250
Wire Wire Line
	4250 4250 4500 4250
Wire Wire Line
	4250 5450 4500 5450
Wire Wire Line
	4500 5450 4800 5450
Wire Wire Line
	7350 4250 7450 4250
Wire Wire Line
	7600 4250 7850 4250
Wire Wire Line
	7350 5450 7600 5450
Wire Wire Line
	7600 5450 7850 5450
Wire Wire Line
	7850 4250 7850 4350
Wire Wire Line
	3050 4250 3400 4250
Wire Wire Line
	8300 1700 8600 1700
Wire Wire Line
	8850 1700 9100 1700
Wire Wire Line
	4000 4250 4250 4250
Wire Wire Line
	4000 5450 4000 5500
Wire Wire Line
	5200 1700 5750 1700
Wire Wire Line
	5200 2950 5500 2950
Wire Wire Line
	5750 1700 5950 1700
Wire Wire Line
	6125 2950 6750 2950
Wire Wire Line
	8300 2950 8600 2950
Wire Wire Line
	8850 2950 9100 2950
Wire Wire Line
	3400 4250 4000 4250
Wire Wire Line
	4700 1700 4950 1700
Wire Wire Line
	4700 2950 4950 2950
Wire Wire Line
	2800 1700 3000 1700
Wire Wire Line
	2800 2950 3050 2950
Wire Wire Line
	7850 4350 7850 4650
Wire Wire Line
	8700 1700 8850 1700
Wire Wire Line
	7450 4250 7600 4250
Wire Wire Line
	5950 1700 6050 1700
Wire Wire Line
	7550 1700 8300 1700
Wire Wire Line
	9100 1700 9400 1700
Wire Wire Line
	9100 2950 9400 2950
Wire Wire Line
	6650 4250 7000 4250
Wire Wire Line
	7850 5450 8150 5450
Wire Wire Line
	6000 5450 6650 5450
Wire Wire Line
	6750 2950 7350 2950
Wire Wire Line
	6050 1700 6200 1700
Wire Wire Line
	7350 2950 8300 2950
Wire Wire Line
	8600 1700 8700 1700
Wire Wire Line
	8600 2950 8850 2950
Wire Wire Line
	7350 1900 7500 1900
Wire Wire Line
	8300 1900 8300 2050
Wire Wire Line
	6650 5450 7000 5450
Wire Wire Line
	9400 1700 9400 2100
Wire Wire Line
	3000 1700 3050 1700
Wire Wire Line
	7000 4250 7350 4250
Wire Wire Line
	7000 5450 7350 5450
$Comp
L MyKiCadLibs-Lib:CONN_2x1 P302
U 1 1
P 1650 4700
F 0 "P302" V 2145 4545 40  0000 C CNN
F 1 "CONN_2x1" V 2090 4660 40  0000 C CNN
F 2 "MyKiCadLibs-Footprints:CONN-2WAY-2.54mm-3.81mm-SPACING" H 1990 4590 60  0001 C CNN
F 3 "" H 1990 4590 60  0000 C CNN
F 4 "2 way screw terminal, 2.54mm to 3.81mm pitch" H 1900 4450 40  0001 C CNN "Description"
	1    1650 4700
	-1   0    0    -1  
$EndComp
$Comp
L MyKiCadLibs-Lib:DIODE D307
U 1 1
P 1950 4250
F 0 "D307" H 1950 4350 40  0000 C CNN
F 1 "1N5819HW" H 1950 4150 40  0000 C CNN
F 2 "MyKiCadLibs-Footprints:DIODE-SOD-123" H 1950 4250 60  0001 C CNN
F 3 "" H 1950 4250 60  0000 C CNN
F 4 "1A 40V Schottky Rectifier - SOD-123" H 1950 4250 60  0001 C CNN "Description"
	1    1950 4250
	1    0    0    -1  
$EndComp
Wire Wire Line
	2150 4250 2300 4250
Wire Wire Line
	1750 4250 1700 4250
Wire Wire Line
	1700 4250 1700 4700
Wire Wire Line
	1700 4700 1650 4700
$Comp
L power:GNDD #PWR0103
U 1 1
P 1700 5500
F 0 "#PWR0103" H 1700 5250 50  0001 C CNN
F 1 "GNDD" H 1700 5350 50  0000 C CNN
F 2 "" H 1700 5500 60  0000 C CNN
F 3 "" H 1700 5500 60  0000 C CNN
	1    1700 5500
	1    0    0    -1  
$EndComp
Wire Wire Line
	1700 5500 1700 4800
Wire Wire Line
	1700 4800 1650 4800
Wire Wire Line
	5250 4250 5450 4250
$Comp
L MyKiCadLibs-Lib:C C323
U 1 1
P 5000 4850
F 0 "C323" H 5000 4950 40  0000 L CNN
F 1 "100n" H 5010 4765 40  0000 L CNN
F 2 "MyKiCadLibs-Footprints:SMD-0805" H 5038 4700 30  0001 C CNN
F 3 "" H 5000 4950 60  0000 C CNN
F 4 "50V" H 5015 4695 40  0000 L CNN "Voltage"
F 5 "X7R" H 5015 4625 40  0000 L CNN "Type"
F 6 "Ceramic capacitor" H 5000 5150 40  0001 L CNN "Description"
F 7 "10%" H 5070 4485 40  0001 C CNN "Tolerance"
F 8 "0805" H 5010 4555 40  0001 L CNN "Size"
	1    5000 4850
	1    0    0    -1  
$EndComp
Wire Wire Line
	5000 5050 5000 5450
Connection ~ 5000 5450
Wire Wire Line
	5000 5450 6000 5450
Wire Wire Line
	5000 4450 5000 4550
Wire Wire Line
	5000 4450 5450 4450
$Comp
L MyKiCadLibs-Lib:R R306
U 1 1
P 4650 3900
F 0 "R306" V 4570 3900 40  0000 C CNN
F 1 "10K" V 4657 3901 40  0000 C CNN
F 2 "MyKiCadLibs-Footprints:SMD-0805" V 4580 3900 30  0001 C CNN
F 3 "" V 4570 3900 30  0000 C CNN
F 4 "100mW" V 4750 3900 40  0001 C CNN "Power"
F 5 "Thick or thin film resistor" V 4895 3900 40  0001 C CNN "Description"
F 6 "0805" V 4825 3900 40  0001 C CNN "Size"
F 7 "1%" V 4975 3900 40  0001 C CNN "Tolerance"
	1    4650 3900
	0    1    1    0   
$EndComp
Wire Wire Line
	4900 3900 5000 3900
Wire Wire Line
	5000 3900 5000 4450
Connection ~ 5000 4450
$Comp
L power:+5VA #PWR0104
U 1 1
P 4300 3800
F 0 "#PWR0104" H 4300 3650 50  0001 C CNN
F 1 "+5VA" H 4300 3940 50  0000 C CNN
F 2 "" H 4300 3800 50  0001 C CNN
F 3 "" H 4300 3800 50  0001 C CNN
	1    4300 3800
	1    0    0    -1  
$EndComp
Wire Wire Line
	4300 3800 4300 3900
Wire Wire Line
	4300 3900 4400 3900
$Comp
L MyKiCadLibs-Lib:R R307
U 1 1
P 4800 4850
F 0 "R307" V 4720 4850 40  0000 C CNN
F 1 "220K" V 4807 4851 40  0000 C CNN
F 2 "MyKiCadLibs-Footprints:SMD-0805" V 4730 4850 30  0001 C CNN
F 3 "" V 4720 4850 30  0000 C CNN
F 4 "100mW" V 4900 4850 40  0001 C CNN "Power"
F 5 "Thick or thin film resistor" V 5045 4850 40  0001 C CNN "Description"
F 6 "0805" V 4975 4850 40  0001 C CNN "Size"
F 7 "1%" V 5125 4850 40  0001 C CNN "Tolerance"
	1    4800 4850
	1    0    0    -1  
$EndComp
Wire Wire Line
	4800 4600 4800 4550
Wire Wire Line
	4800 4550 5000 4550
Connection ~ 5000 4550
Wire Wire Line
	5000 4550 5000 4650
Wire Wire Line
	4800 5100 4800 5450
Connection ~ 4800 5450
Wire Wire Line
	4800 5450 5000 5450
Connection ~ 2300 4250
Wire Wire Line
	2300 4250 2400 4250
Wire Wire Line
	2450 1700 2800 1700
$EndSCHEMATC
